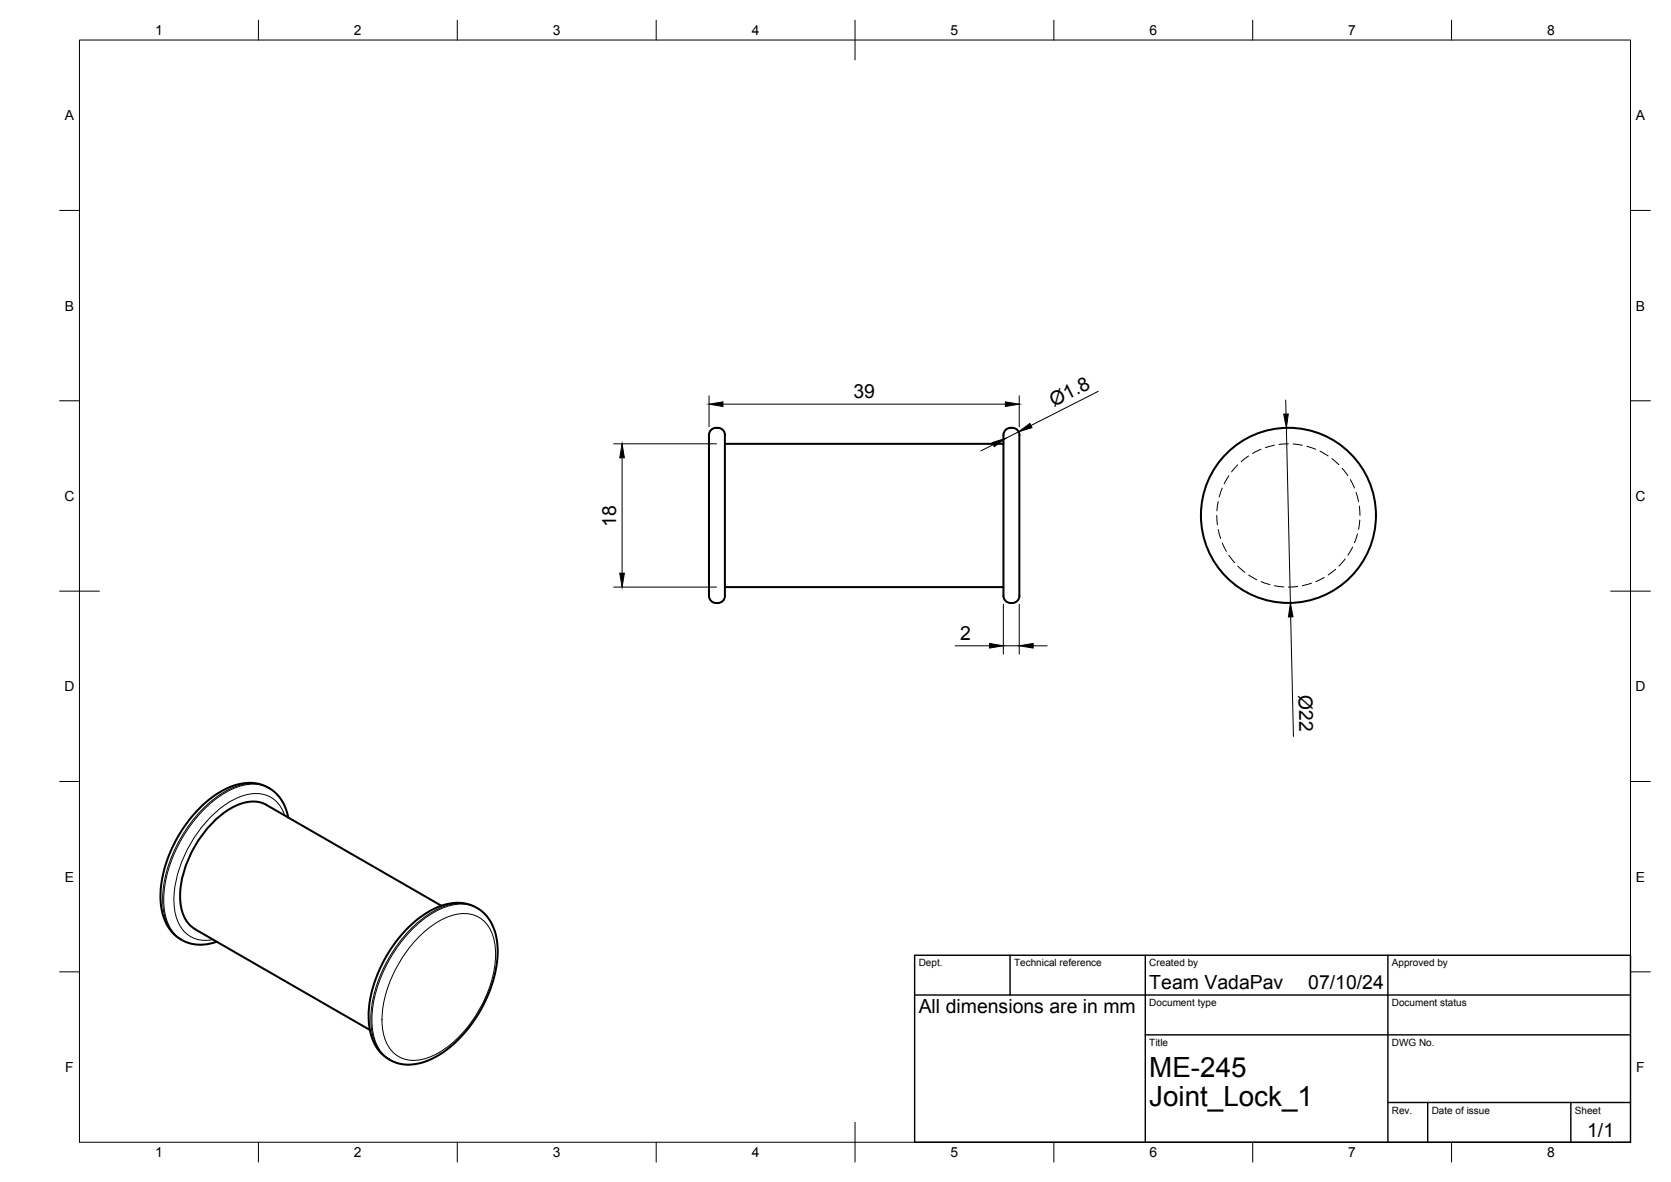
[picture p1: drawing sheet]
<svg xmlns="http://www.w3.org/2000/svg" width="420mm" height="297mm" viewBox="0 0 420 297" stroke-linecap="round" stroke-linejoin="round" font-family="sans-serif">
<!-- layer: Visible -->
<g fill="none" stroke="#000" stroke-width=".51">
<path d="M180.1 107.5h.4M180.1 107.5a2.18 2.18 0 0 0-1.8 2.8v38.4a2.13 2.13 0 0 0 1 2.7 2.13 2.13 0 0 0 2.7-.8l.3-.9v-39.4a2.85 2.85 0 0 0-.9-2.5l-.9-.3M182.3 111.5h70M254.1 107.5h.4M254.1 107.5a2.18 2.18 0 0 0-1.8 2.8v38.4a2.5 2.5 0 0 0 1.3 2.8h.5M254.5 107.5a1.81 1.81 0 0 1 1.8 1.8M256.3 109.3v40.4M182.3 147.5h70M256.3 149.7a1.87 1.87 0 0 1-2.2 1.8M67 202.3l44 25.3M67 202.3a9.4 9.4 0 0 0-9.7 1.3 28.1 28.1 0 0 0-12 22.4 8.9 8.9 0 0 0 3.7 7.5M72.5 205.5a10 10 0 0 0-13.9-8 28.6 28.6 0 0 0-14.4 13.7 27.2 27.2 0 0 0-3.4 18.3 9.9 9.9 0 0 0 13.7 7.2"/>
<path d="M49 233.5l44 25.3M102.7 233.1a19.3 19.3 0 0 1 12.1-6.2 9.8 9.8 0 0 1 10 8.7 28.5 28.5 0 0 1-4.6 19.3 26.9 26.9 0 0 1-14.1 12.1 9.9 9.9 0 0 1-13.1-8.2 28.4 28.4 0 0 1 4.6-19.3 34.6 34.6 0 0 1 5.1-6.4z"/>
<circle cx="324" cy="129.5" r="22"/>
</g>
<!-- layer: Hidden -->
<g fill="none" stroke="#000" stroke-width=".25">
<path d="M309 119.6l-1.2 2M311.2 116.8l-1.5 1.8M313.9 114.6l-1.8 1.4M317.1 112.9l-2.2 1.1M320.4 111.9l-2.2 .6M323.9 111.5l-2.3 .2M325.1 111.6l2.3 .3M328.6 112.1l2.2 .8M331.9 113.4l2 1.2M334.9 115.3l1.8 1.5M337.5 117.7l1.4 1.8M305.9 129.5l.2 2.4"/>
<path d="M306.3 126l-.3 2.4M306.3 133.1l.6 2.2M307.3 122.7l-.7 2.2M307.3 136.4l1.1 2.1M309 139.5l1.4 1.9M339.5 120.5l1.1 2.1M340.1 137.5l-1.2 2M341 123.7l.6 2.3M341.3 134.2l-.7 2.2M341.8 127.2l.1 2.3M341.9 130.7l-.3 2.3M311.2 142.3l1.8 1.5"/>
<path d="M314 144.5l2 1.2M317.1 146.2l2.2 .7M320.4 147.2l2.4 .3M326.3 147.4l-2.3 .1M329.8 146.6l-2.3 .6M333 145.1l-2.1 1.1M335.8 143.1l-1.9 1.4M338.2 140.5l-1.5 1.7"/>
</g>
<!-- layer: Visible Narrow -->
<path d="M67.4 197.9a10.6 10.6 0 0 0-10.3 .7 34.3 34.3 0 0 0-15.8 23.1 16.6 16.6 0 0 0 1.5 11.8l1.6 1.8 1.1 .7M67.7 198.1a10.6 10.6 0 0 0-10.3 .7 34.3 34.3 0 0 0-15.8 23.1 16.6 16.6 0 0 0 1.5 11.8l1.6 1.8 1 .7M71.6 204.9a7.5 7.5 0 0 0-9.6-5.2 24 24 0 0 0-13.2 10.9 27.6 27.6 0 0 0-4.8 18.5 7.9 7.9 0 0 0 7 7.2l2.6-.2M105.1 235.7a18.5 18.5 0 0 1 10.8-6.1 7.7 7.7 0 0 1 8.4 7 26.6 26.6 0 0 1-4.3 18.1 25.9 25.9 0 0 1-12.6 11.2 7.9 7.9 0 0 1-11.1-6.5 26.6 26.6 0 0 1 4.4-18 33 33 0 0 1 4.4-5.7zM119.8 228.1a10.6 10.6 0 0 0-10.3 .7 34.3 34.3 0 0 0-15.9 23.1 16.6 16.6 0 0 0 1.6 11.7l1.6 1.9 1 .7M120 228.2a10.6 10.6 0 0 0-10.3 .7 34.3 34.3 0 0 0-15.8 23.1 16.6 16.6 0 0 0 1.5 11.8l1.7 1.9 1 .7" fill="none" stroke="#000" stroke-width=".25"/>
<!-- layer: BORDER -->
<g fill="none" stroke="#000" stroke-width=".25">
<path d="M20 10.1h390v276.9h-390zM65 5.1v5M115 5.1v5M165 5.1v5M215 5.1v10M265 5.1v5M315 5.1v5M365 5.1v5M15 52.9h5M410 52.9h5M15 100.7h5M410 100.7h5"/>
<path d="M15 148.6h10M405 148.6h10M15 196.4h5M410 196.4h5M15 244.2h5M410 244.2h5M65 287v5M115 287v5M165 287v5M215 282.1v9.9M265 287v5M315 287v5"/>
<path d="M365 287v5"/>
</g>
<!-- layer: TITLEBLOCK -->
<path d="M230 240.1h180v46.9h-180zM230 250h180M254 240.1v9.9M288 240.1v46.9M349 240.1v46.9M288 260.1h122M349 277.1h61M359 277.1v9.9M395 277.1v9.9" fill="none" stroke="#000" stroke-width=".36"/>
<!-- layer: FD_Dimensions -->
<g fill="none" stroke="#000" stroke-width=".25">
<path d="M178.3 99.5v7.7M256.3 99.5v7.7M276.1 98.3l-16.9 8.6M154.3 111.5h25.9M156.4 115v29M181.8 101.6h71M249.8 111.7l-3.2 1.6M256.1 108.5l-3.2 1.7M323.3 100.5l.1 3.5M323.4 107.5l1.1 44M154.3 147.5h25.9M252.3 151.8v12.6"/>
<path d="M256.3 151.8v12.6M324.5 155l.7 30.1M240.2 162.3h8.6M252.3 162.3h4M259.8 162.3h3.5"/>
</g>
<path d="M156.4 111.5l.6 3.5h-1.2zM178.3 101.6l3.5-.6v1.2zM249.5 111.2l3.4-1-2.9 2.1zM252.8 101l3.5 .6-3.5 .6zM256.1 108.5l2.9-2.1 .5 1.1zM322.8 104.1l1.1-.1-.5 3.5zM155.8 144h1.2l-.6 3.5zM324.5 151.5l.6 3.5-1.1 .1zM248.8 161.7l3.5 .6-3.5 .6zM256.3 162.3l3.5-.6v1.2z" fill="#000" stroke="#000" stroke-width=".25"/>
<g font-size="7">
<text x="289" y="270.6">ME-245</text>
<text x="289" y="278.1">Joint_Lock_1</text>
</g>
<g font-size="4.9">
<text x="214.6" y="100.1">39</text>
<text x="264.9" y="102.3" transform="rotate(-27 264.9 102.3)">Ø1.8</text>
<text x="155" y="132.4" transform="rotate(-90 155 132.4)">18</text>
<text x="241.4" y="160.9">2</text>
<text x="326.5" y="174.7" transform="rotate(89 326.5 174.7)">Ø22</text>
<text x="289" y="248.5">Team VadaPav</text>
<text x="329" y="248.5">07/10/24</text>
<text x="231" y="254.7">All dimensions are in mm</text>
<text x="399.1" y="285.7">1/1</text>
</g>
<g font-size="3.5">
<text x="39" y="8.8">1</text>
<text x="89" y="8.8">2</text>
<text x="139" y="8.8">3</text>
<text x="189" y="8.8">4</text>
<text x="239" y="8.8">5</text>
<text x="289" y="8.8">6</text>
<text x="339" y="8.8">7</text>
<text x="389" y="8.8">8</text>
<text x="16.3" y="30.2">A</text>
<text x="411.3" y="30.2">A</text>
<text x="16.3" y="78">B</text>
<text x="411.3" y="78">B</text>
<text x="16.2" y="125.9">C</text>
<text x="411.2" y="125.9">C</text>
<text x="16.2" y="173.7">D</text>
<text x="411.2" y="173.7">D</text>
<text x="16.3" y="221.6">E</text>
<text x="411.3" y="221.6">E</text>
<text x="16.4" y="269.4">F</text>
<text x="411.4" y="269.4">F</text>
<text x="39" y="290.8">1</text>
<text x="89" y="290.8">2</text>
<text x="139" y="290.8">3</text>
<text x="189" y="290.8">4</text>
<text x="239" y="290.8">5</text>
<text x="289" y="290.8">6</text>
<text x="339" y="290.8">7</text>
<text x="389" y="290.8">8</text>
</g>
<g font-size="2.5">
<text x="231" y="242.9">Dept.</text>
<text x="255" y="242.9">Technical reference</text>
<text x="289" y="242.9">Created by</text>
<text x="350" y="242.9">Approved by</text>
<text x="289" y="252.8">Document type</text>
<text x="350" y="252.8">Document status</text>
<text x="289" y="262.9">Title</text>
<text x="350" y="262.9">DWG No.</text>
<text x="350" y="279.9">Rev.</text>
<text x="360" y="279.9">Date of issue</text>
<text x="396" y="279.9">Sheet</text>
</g>
</svg>
